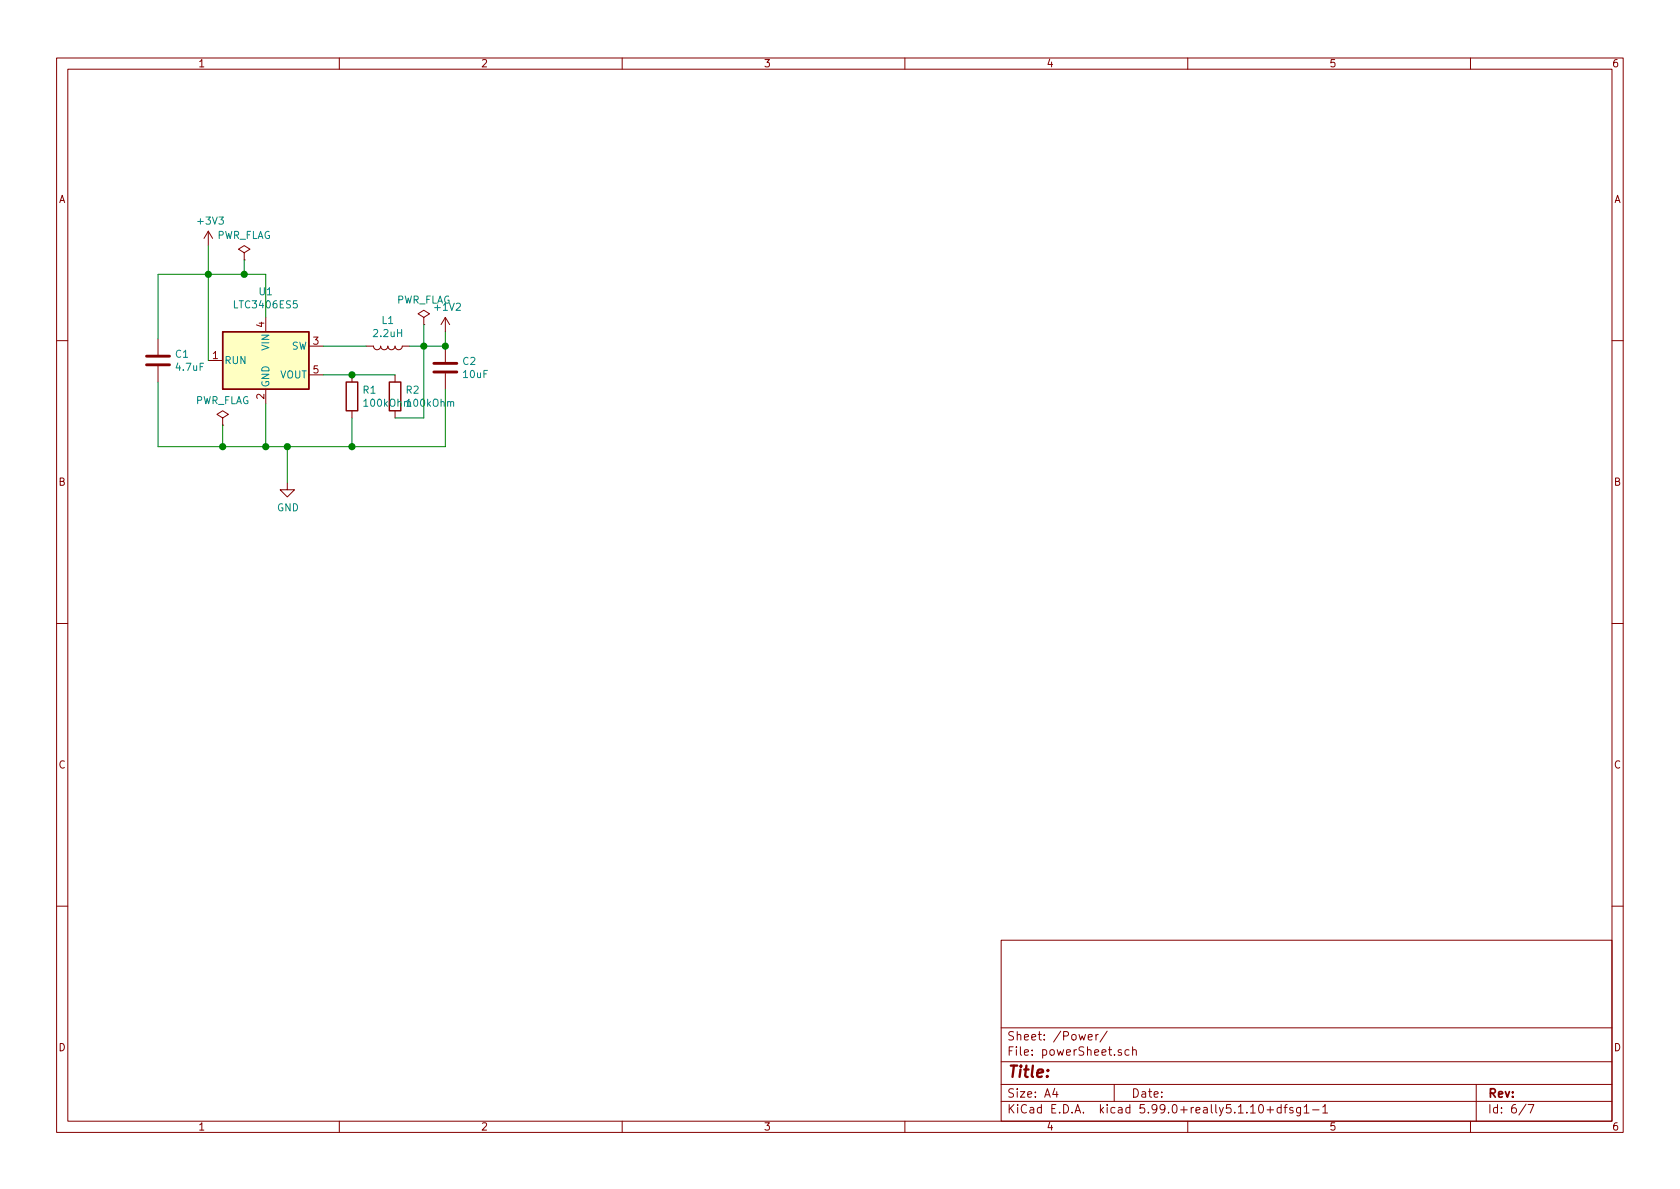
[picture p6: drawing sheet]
<svg xmlns="http://www.w3.org/2000/svg" width="297mm" height="210mm" viewBox="0 0 297 210" stroke-linecap="round" stroke-linejoin="round" font-family="sans-serif">
<g fill="none" stroke="#840000" stroke-width=".18">
<path d="M10 10.3h277v189.9h-277zM12 12.2h273v186.1h-273zM60 10.3v1.9M110 10.3v1.9M160 10.3v1.9M210 10.3v1.9M260 10.3v1.9M27.9 59.9v2.8M36.8 40.9l-.7 1.3M36.8 40.9v2.5M36.8 40.9l.8 1.3M43.2 44.7l1-.6-1-.7-1 .7 1 .6v1.3"/>
<path d="M43.2 46h.1M47 56.1v2.6M74.9 56.1l1-.6-1-.6-1 .6 1 .6v1.3M74.9 57.4h.1M78.7 56.1l-.7 1.3M78.7 56.1v2.6M78.7 56.1l.8 1.3M10 60.2h2M27.9 64.8v2.8M36.8 63.7h2.6M39.4 73.9l1-.6-1-.7-1 .7 1 .6v1.3M39.4 75.2h.1"/>
<path d="M47 68.8v2.6M54.6 61.2h2.5M54.6 66.3h2.5M62.2 66.3v1.3M62.2 72.6v1.3M64.8 61.2h1.2a.63 .63 0 0 0 .7 .6 .63 .63 0 0 0 .6-.6 .63 .63 0 0 0 .6 .6 .63 .63 0 0 0 .7-.6 .63 .63 0 0 0 .6 .6 .63 .63 0 0 0 .6-.6 .63 .63 0 0 0 .7 .6 .63 .63 0 0 0 .6-.6h1.3M69.8 66.3v1.3M69.8 72.6v1.3M78.7 61.2v2.8M78.7 66v2.8M285 60.2h2M50.8 85.3v1.3h1.3l-1.3 1.3-1.3-1.3h1.3"/>
<path d="M10 110.3h2M285 110.3h2M10 160.2h2M177 166.3h108v32h-108zM285 160.2h2M60 198.3v1.9M110 198.3v1.9M160 198.3v1.9M177 194.8h108M177 191.8h108M177 187.8h108M177 181.8h108"/>
<path d="M186.5 192.5l-.4 1h1M186.8 193v1M192.4 183.4l.7-.1v-.3l-.5-.1-.2 .2 .1 .7h.6M193.8 182.9v1M194.2 182.9l-.4 .2v.1M195.8 182.3l-1.3 2M197 191.8v3M198.3 185.7a.37 .37 0 0 0-.6 .1l.1 .2 .5 .2v.1l-.2 .3-.4-.1M199.6 185.7l-.4-.1-.3 .3 .1 .6 .2 .1 .4-.1M200.3 185.7a.37 .37 0 0 1 .6 .1v.8M200.3 185.1v1.5M210 198.3v1.9"/>
<path d="M222.7 195.5l.2-.2a.8 .8 0 0 1 .5 .8 .8 .8 0 0 1-.5 .7l-.2-.1-.2-.4zM224 196.3h1.2M224.6 195.7v1.1M226.5 195.9l-.4-.1-.3 .3 .1 .6 .2 .1 .4-.1M226.5 195.3v1.5M227 195.8h.6M227.6 195.3l-.4 .2v1.3M228.6 195.9a.37 .37 0 0 0-.6 .1l.1 .3 .5 .1 .1 .1-.3 .3-.4-.1M229.9 195.8v1.2l-.2 .3h-.4M229.9 195.9l-.4-.1-.3 .3 .1 .6 .2 .1 .4-.1M230.6 195.8l.4-.5v1.5M230.6 196.8h.8"/>
<path d="M232.1 196.3h1.1M233.9 195.8l.4-.5v1.5M233.9 196.8h.8M260 198.3v1.9M261 191.8v6.5M269.8 195.2l-1.2 2M270.2 195.3h1l-.6 1.5"/>
</g>
<path d="M39.4 58.7h15.2v10.1h-15.2z" fill="#ffffc2" stroke="#ffffc2" stroke-width=".18"/>
<path d="M39.4 58.7h15.2v10.1h-15.2zM61.2 67.6h2v5h-2zM68.8 67.6h2.1v5h-2.1z" fill="none" stroke="#840000" stroke-width=".25"/>
<path d="M25.9 64.5h4.1M25.9 63h4.1M76.7 65.8h4.1M76.7 64.3h4.1" fill="none" stroke="#840000" stroke-width=".51"/>
<path d="M36.8 43.4v20.3M43.2 46v2.5M47 56.1v-7.6h-19.1v11.4M74.9 57.4v16.5h-5.1M78.7 58.7v2.5h-6.3M27.9 67.6v11.4h50.8v-10.2M39.4 75.2v3.8M47 71.4v7.6M50.8 79v6.3M57.1 61.2h7.7M57.1 66.3h12.7M62.2 73.9v5.1" fill="none" stroke="#008400" stroke-width=".18"/>
<g fill="#008400" stroke="#008400" stroke-width=".25">
<circle cx="50.8" cy="79" r=".51"/>
<circle cx="78.7" cy="61.2" r=".51"/>
<circle cx="74.9" cy="61.2" r=".51"/>
<circle cx="36.8" cy="48.5" r=".51"/>
<circle cx="62.2" cy="79" r=".51"/>
<circle cx="62.2" cy="66.3" r=".51"/>
<circle cx="43.2" cy="48.5" r=".51"/>
<circle cx="39.4" cy="79" r=".51"/>
<circle cx="47" cy="79" r=".51"/>
</g>
<text font-size="2.8" fill="#840000" x="178" y="190.5">Title:</text>
<g font-size="2.1" fill="#840000">
<text x="178" y="184">Sheet: /Power/</text>
<text x="178" y="186.7">File: powerSheet.sch</text>
<text x="178" y="196.9">KiCad E.D.A. kicad 5.99.0+really5.1.10+dfsg1-1</text>
<text x="178" y="194.1">Size: A4</text>
<text x="200" y="194.1">Date:</text>
<text x="263" y="194.1">Rev:</text>
<text x="263" y="196.9">Id: 6/7</text>
</g>
<g font-size="1.8" fill="#840000">
<text x="35" y="11.9">1</text>
<text x="85" y="11.9">2</text>
<text x="135" y="11.9">3</text>
<text x="185" y="11.9">4</text>
<text x="235" y="11.9">5</text>
<text x="285" y="11.9">6</text>
<text x="10.4" y="35.9">A</text>
<text x="285.4" y="35.9">A</text>
<text x="46.7" y="57.9" transform="rotate(-90 46.7 57.9)">4</text>
<text x="37.6" y="63.5">1</text>
<text x="55.4" y="61">3</text>
<text x="46.7" y="70.6" transform="rotate(-90 46.7 70.6)">2</text>
<text x="55.4" y="66">5</text>
<text x="10.4" y="85.9">B</text>
<text x="285.4" y="85.9">B</text>
<text x="10.4" y="135.9">C</text>
<text x="285.4" y="135.9">C</text>
<text x="10.4" y="185.9">D</text>
<text x="285.4" y="185.9">D</text>
<text x="35" y="199.9">1</text>
<text x="85" y="199.9">2</text>
<text x="135" y="199.9">3</text>
<text x="185" y="199.9">4</text>
<text x="235" y="199.9">5</text>
<text x="285" y="199.9">6</text>
</g>
<g font-size="1.8" fill="#008484">
<text x="35.1" y="39.7">+3V3</text>
<text x="38.2" y="42.3">PWR_FLAG</text>
<text x="45.9" y="52.2">U1</text>
<text x="70" y="53.7">PWR_FLAG</text>
<text x="41.6" y="54.5">LTC3406ES5</text>
<text x="66.2" y="59.6">2.2uH</text>
<text x="67.6" y="57.3">L1</text>
<text x="77" y="55">+1V2</text>
<text x="31.1" y="63.3">C1</text>
<text x="31.2" y="65.6">4.7uF</text>
<text x="39.6" y="64.4">RUN</text>
<text x="47.6" y="61.9" transform="rotate(-90 47.6 61.9)">VIN</text>
<text x="51.5" y="61.8">SW</text>
<text x="81.9" y="64.5">C2</text>
<text x="34.4" y="71.5">PWR_FLAG</text>
<text x="47.6" y="68.6" transform="rotate(-90 47.6 68.6)">GND</text>
<text x="49.5" y="66.9">VOUT</text>
<text x="64.2" y="69.6">R1</text>
<text x="64.5" y="71.9">100kOhm100kOhm</text>
<text x="71.8" y="69.6">R2</text>
<text x="82" y="66.8">10uF</text>
<text x="49" y="90.4">GND</text>
</g>
</svg>
